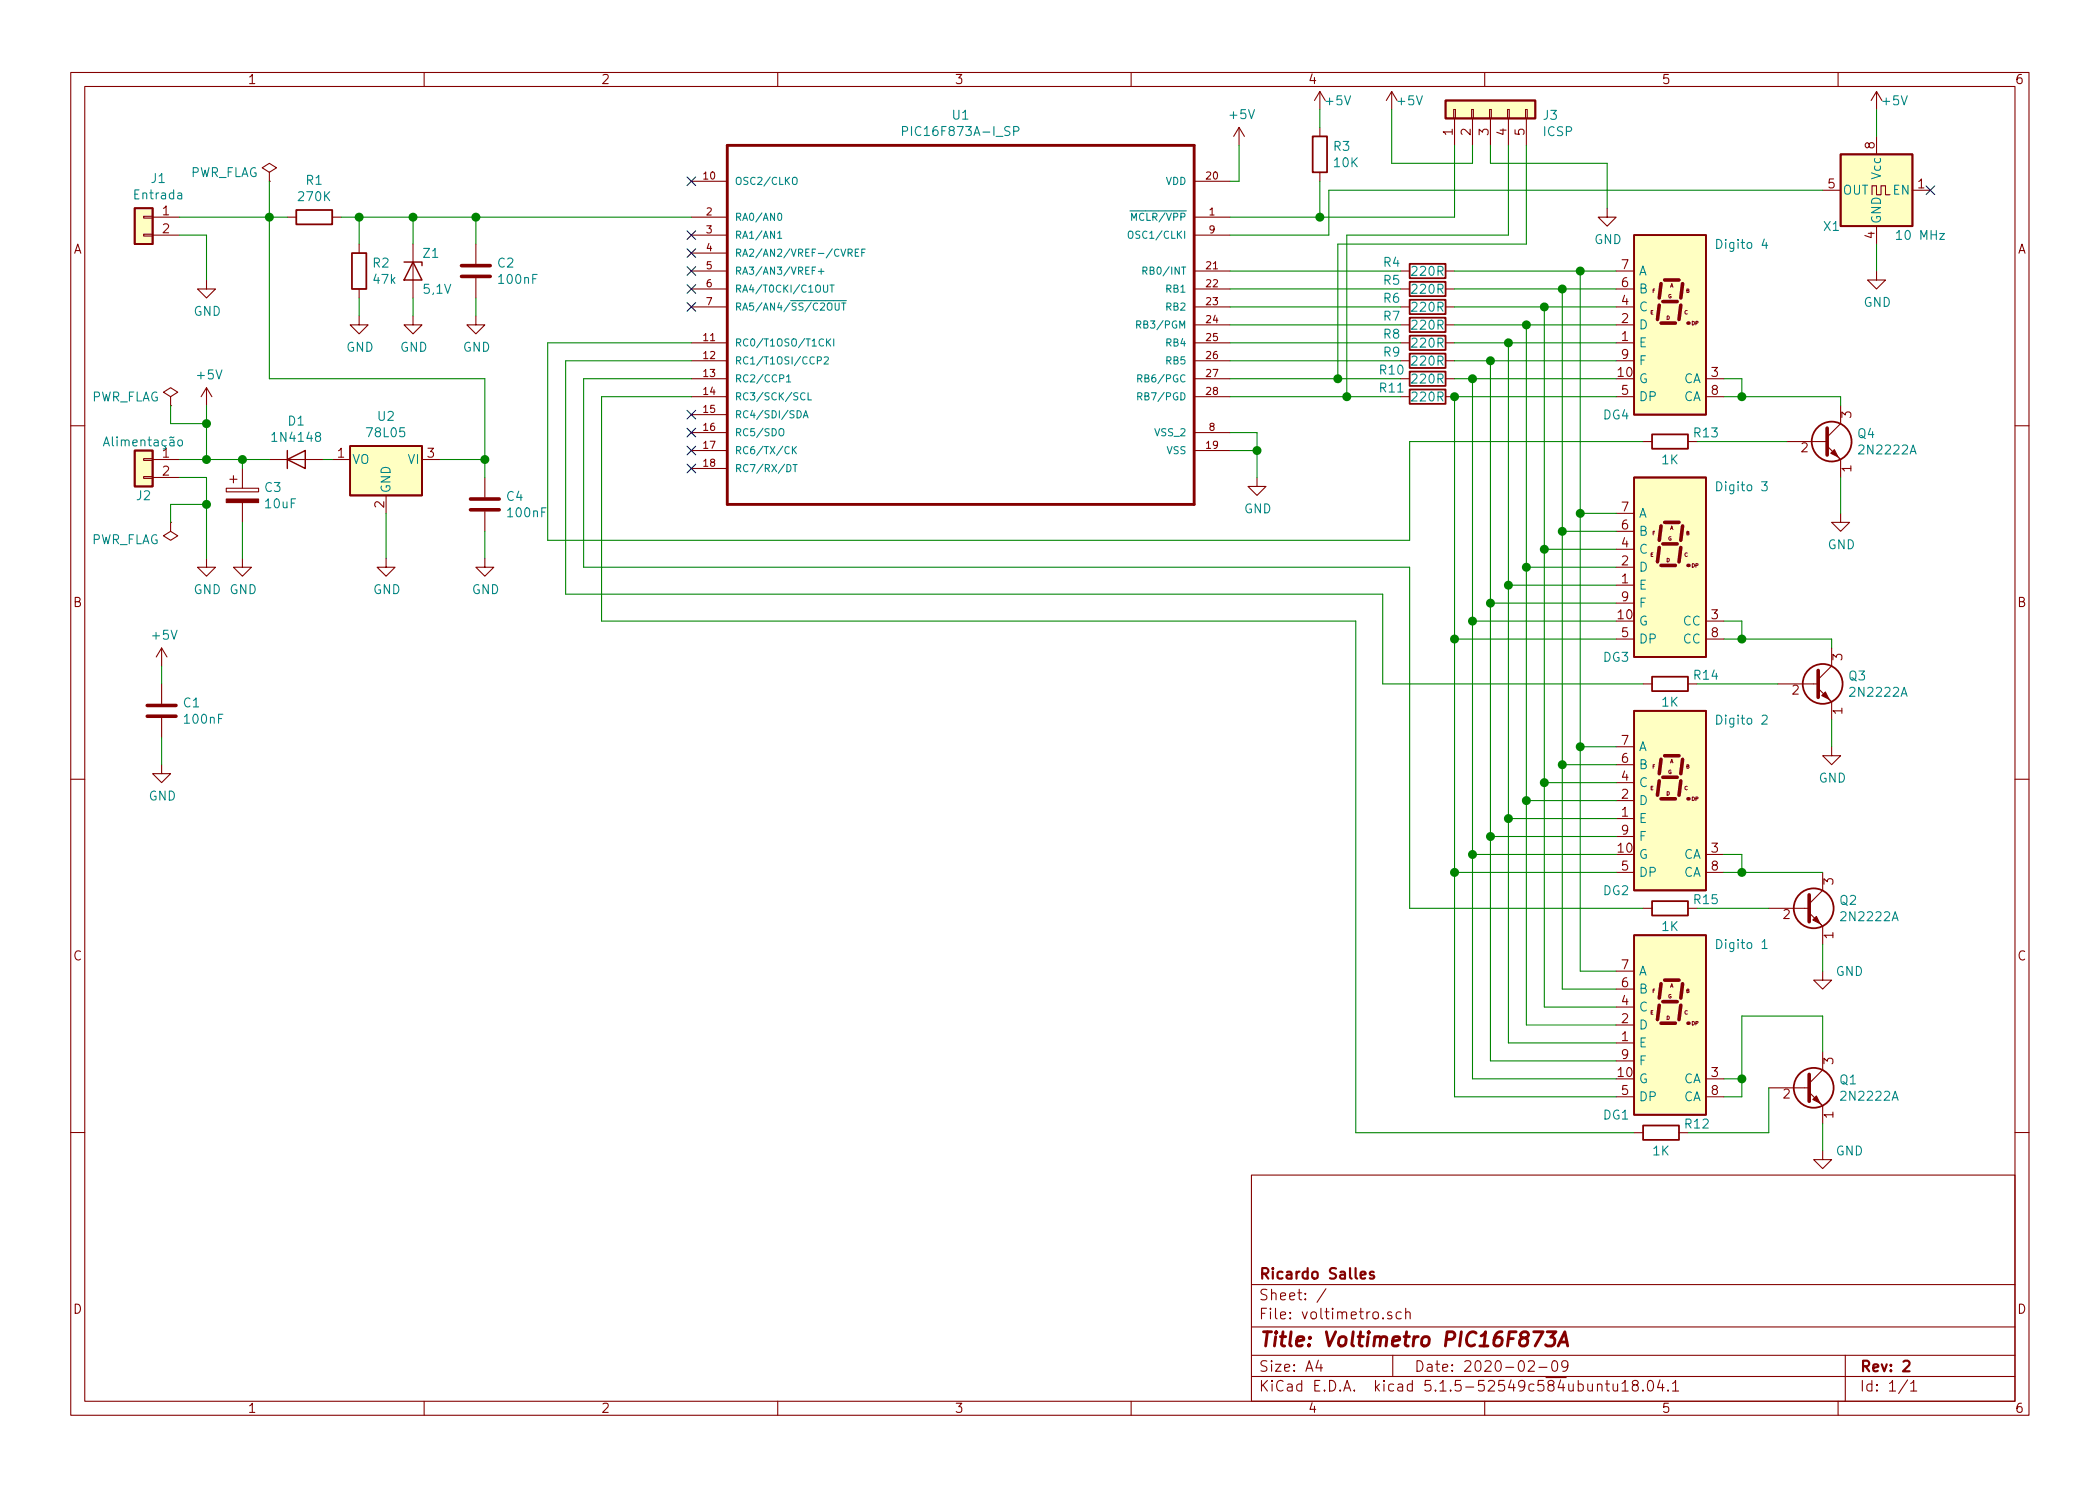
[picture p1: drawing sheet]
EESchema Schematic File Version 4
EELAYER 30 0
EELAYER END
$Descr A4 11693 8268
encoding utf-8
Sheet 1 1
Title "Voltimetro PIC16F873A"
Date "2020-02-09"
Rev "2"
Comp "Ricardo Salles"
Comment1 ""
Comment2 ""
Comment3 ""
Comment4 ""
$EndDescr
$Comp
L Display_Character:KCSA02-105 DG4
U 1 1
P 9300 1800
F 0 "DG4" H 9000 1300 50  0000 C CNN
F 1 "Digito 4" H 9700 2250 50  0000 C CNN
F 2 "voltimetro:7Seg" H 9300 1200 50  0001 C CNN
F 3 "http://www.kingbright.com/attachments/file/psearch/000/00/00/KCSA02-105(Ver.10A).pdf" H 8800 2275 50  0001 L CNN
	1    9300 1800
	1    0    0    -1  
$EndComp
$Comp
L Display_Character:KCSC02-105 DG3
U 1 1
P 9300 3150
F 0 "DG3" H 9000 2650 50  0000 C CNN
F 1 "Digito 3" H 9700 3600 50  0000 C CNN
F 2 "voltimetro:7Seg" H 9300 2550 50  0001 C CNN
F 3 "http://www.kingbright.com/attachments/file/psearch/000/00/00/KCSC02-105(Ver.9A).pdf" H 8800 3625 50  0001 L CNN
	1    9300 3150
	1    0    0    -1  
$EndComp
$Comp
L Display_Character:KCSA02-105 DG2
U 1 1
P 9300 4450
F 0 "DG2" H 9000 3950 50  0000 C CNN
F 1 "Digito 2" H 9700 4900 50  0000 C CNN
F 2 "voltimetro:7Seg" H 9300 3850 50  0001 C CNN
F 3 "http://www.kingbright.com/attachments/file/psearch/000/00/00/KCSA02-105(Ver.10A).pdf" H 8800 4925 50  0001 L CNN
	1    9300 4450
	1    0    0    -1  
$EndComp
$Comp
L Display_Character:KCSA02-105 DG1
U 1 1
P 9300 5700
F 0 "DG1" H 9000 5200 50  0000 C CNN
F 1 "Digito 1" H 9700 6150 50  0000 C CNN
F 2 "voltimetro:7Seg" H 9300 5100 50  0001 C CNN
F 3 "http://www.kingbright.com/attachments/file/psearch/000/00/00/KCSA02-105(Ver.10A).pdf" H 8800 6175 50  0001 L CNN
	1    9300 5700
	1    0    0    -1  
$EndComp
$Comp
L Device:R R4
U 1 1
P 7950 1500
F 0 "R4" V 7900 1300 50  0000 C CNN
F 1 "220R" V 7950 1500 50  0000 C CNN
F 2 "Resistor_THT:R_Axial_DIN0207_L6.3mm_D2.5mm_P10.16mm_Horizontal" V 7880 1500 50  0001 C CNN
F 3 "~" H 7950 1500 50  0001 C CNN
	1    7950 1500
	0    1    1    0   
$EndComp
$Comp
L Device:R R5
U 1 1
P 7950 1600
F 0 "R5" V 7900 1400 50  0000 C CNN
F 1 "220R" V 7950 1600 50  0000 C CNN
F 2 "Resistor_THT:R_Axial_DIN0207_L6.3mm_D2.5mm_P10.16mm_Horizontal" V 7880 1600 50  0001 C CNN
F 3 "~" H 7950 1600 50  0001 C CNN
	1    7950 1600
	0    1    1    0   
$EndComp
$Comp
L Device:R R6
U 1 1
P 7950 1700
F 0 "R6" V 7900 1500 50  0000 C CNN
F 1 "220R" V 7950 1700 50  0000 C CNN
F 2 "Resistor_THT:R_Axial_DIN0207_L6.3mm_D2.5mm_P10.16mm_Horizontal" V 7880 1700 50  0001 C CNN
F 3 "~" H 7950 1700 50  0001 C CNN
	1    7950 1700
	0    1    1    0   
$EndComp
$Comp
L Device:R R7
U 1 1
P 7950 1800
F 0 "R7" V 7900 1600 50  0000 C CNN
F 1 "220R" V 7950 1800 50  0000 C CNN
F 2 "Resistor_THT:R_Axial_DIN0207_L6.3mm_D2.5mm_P10.16mm_Horizontal" V 7880 1800 50  0001 C CNN
F 3 "~" H 7950 1800 50  0001 C CNN
	1    7950 1800
	0    1    1    0   
$EndComp
$Comp
L Device:R R8
U 1 1
P 7950 1900
F 0 "R8" V 7900 1700 50  0000 C CNN
F 1 "220R" V 7950 1900 50  0000 C CNN
F 2 "Resistor_THT:R_Axial_DIN0207_L6.3mm_D2.5mm_P10.16mm_Horizontal" V 7880 1900 50  0001 C CNN
F 3 "~" H 7950 1900 50  0001 C CNN
	1    7950 1900
	0    1    1    0   
$EndComp
$Comp
L Device:R R9
U 1 1
P 7950 2000
F 0 "R9" V 7900 1800 50  0000 C CNN
F 1 "220R" V 7950 2000 50  0000 C CNN
F 2 "Resistor_THT:R_Axial_DIN0207_L6.3mm_D2.5mm_P10.16mm_Horizontal" V 7880 2000 50  0001 C CNN
F 3 "~" H 7950 2000 50  0001 C CNN
	1    7950 2000
	0    1    1    0   
$EndComp
$Comp
L Device:R R10
U 1 1
P 7950 2100
F 0 "R10" V 7900 1900 50  0000 C CNN
F 1 "220R" V 7950 2100 50  0000 C CNN
F 2 "Resistor_THT:R_Axial_DIN0207_L6.3mm_D2.5mm_P10.16mm_Horizontal" V 7880 2100 50  0001 C CNN
F 3 "~" H 7950 2100 50  0001 C CNN
	1    7950 2100
	0    1    1    0   
$EndComp
$Comp
L Device:R R11
U 1 1
P 7950 2200
F 0 "R11" V 7900 2000 50  0000 C CNN
F 1 "220R" V 7950 2200 50  0000 C CNN
F 2 "Resistor_THT:R_Axial_DIN0207_L6.3mm_D2.5mm_P10.16mm_Horizontal" V 7880 2200 50  0001 C CNN
F 3 "~" H 7950 2200 50  0001 C CNN
	1    7950 2200
	0    1    1    0   
$EndComp
Wire Wire Line
	8100 1500 8800 1500
Wire Wire Line
	8100 1600 8700 1600
Wire Wire Line
	8100 1700 8600 1700
Wire Wire Line
	8100 1800 8500 1800
Wire Wire Line
	8100 1900 8400 1900
Wire Wire Line
	8100 2000 8300 2000
Wire Wire Line
	8100 2100 8200 2100
Wire Wire Line
	8100 2200 9000 2200
Wire Wire Line
	9000 2850 8800 2850
Wire Wire Line
	8800 2850 8800 1500
Connection ~ 8800 1500
Wire Wire Line
	8800 1500 9000 1500
Wire Wire Line
	9000 2950 8700 2950
Wire Wire Line
	8700 2950 8700 1600
Connection ~ 8700 1600
Wire Wire Line
	8700 1600 9000 1600
Wire Wire Line
	9000 3050 8600 3050
Wire Wire Line
	8600 3050 8600 1700
Connection ~ 8600 1700
Wire Wire Line
	8600 1700 9000 1700
Wire Wire Line
	9000 3150 8500 3150
Wire Wire Line
	8500 3150 8500 1800
Connection ~ 8500 1800
Wire Wire Line
	8500 1800 9000 1800
Wire Wire Line
	9000 3250 8400 3250
Wire Wire Line
	8400 3250 8400 1900
Connection ~ 8400 1900
Wire Wire Line
	8400 1900 9000 1900
Wire Wire Line
	9000 3350 8300 3350
Wire Wire Line
	8300 3350 8300 2000
Connection ~ 8300 2000
Wire Wire Line
	8300 2000 9000 2000
Wire Wire Line
	9000 3450 8200 3450
Wire Wire Line
	8200 3450 8200 2100
Connection ~ 8200 2100
Wire Wire Line
	8200 2100 9000 2100
Wire Wire Line
	9000 3550 8100 3550
Wire Wire Line
	8100 3550 8100 2200
Connection ~ 8100 2200
Wire Wire Line
	9000 4150 8800 4150
Wire Wire Line
	8800 4150 8800 2850
Connection ~ 8800 2850
Wire Wire Line
	9000 4250 8700 4250
Wire Wire Line
	8700 4250 8700 2950
Connection ~ 8700 2950
Wire Wire Line
	9000 4350 8600 4350
Wire Wire Line
	8600 4350 8600 3050
Connection ~ 8600 3050
Wire Wire Line
	9000 4450 8500 4450
Wire Wire Line
	8500 4450 8500 3150
Connection ~ 8500 3150
Wire Wire Line
	9000 4550 8400 4550
Wire Wire Line
	8400 4550 8400 3250
Connection ~ 8400 3250
Wire Wire Line
	9000 4650 8300 4650
Wire Wire Line
	8300 4650 8300 3350
Connection ~ 8300 3350
Wire Wire Line
	9000 4750 8200 4750
Wire Wire Line
	8200 4750 8200 3450
Connection ~ 8200 3450
Wire Wire Line
	9000 4850 8100 4850
Wire Wire Line
	8100 4850 8100 3550
Connection ~ 8100 3550
Wire Wire Line
	9000 5400 8800 5400
Wire Wire Line
	8800 5400 8800 4150
Connection ~ 8800 4150
Wire Wire Line
	9000 5500 8700 5500
Wire Wire Line
	8700 5500 8700 4250
Connection ~ 8700 4250
Wire Wire Line
	9000 5600 8600 5600
Wire Wire Line
	8600 5600 8600 4350
Connection ~ 8600 4350
Wire Wire Line
	9000 5700 8500 5700
Wire Wire Line
	8500 5700 8500 4450
Connection ~ 8500 4450
Wire Wire Line
	9000 5800 8400 5800
Wire Wire Line
	8400 5800 8400 4550
Connection ~ 8400 4550
Wire Wire Line
	9000 5900 8300 5900
Wire Wire Line
	8300 5900 8300 4650
Connection ~ 8300 4650
Wire Wire Line
	9000 6000 8200 6000
Wire Wire Line
	8200 6000 8200 4750
Connection ~ 8200 4750
Wire Wire Line
	9000 6100 8100 6100
Wire Wire Line
	8100 6100 8100 4850
Connection ~ 8100 4850
$Comp
L PIC16F873A-I_SP:PIC16F873A-I_SP U1
U 1 1
P 5350 1700
F 0 "U1" H 5350 2770 50  0000 C CNN
F 1 "PIC16F873A-I_SP" H 5350 2679 50  0000 C CNN
F 2 "Package_DIP:DIP-28_W7.62mm_LongPads" H 5350 1700 50  0001 L BNN
F 3 "Microchip" H 5350 1700 50  0001 L BNN
F 4 "PIC16 Series 192 B RAM 7 kB Flash 8-Bit CMOS Microcontroller - SDIP-28" H 5350 1700 50  0001 L BNN "Field4"
F 5 "SPDIP-28 Microchip" H 5350 1700 50  0001 L BNN "Field5"
F 6 "None" H 5350 1700 50  0001 L BNN "Field6"
F 7 "PIC16F873A-I/SP" H 5350 1700 50  0001 L BNN "Field7"
F 8 "Unavailable" H 5350 1700 50  0001 L BNN "Field8"
	1    5350 1700
	-1   0    0    -1  
$EndComp
Wire Wire Line
	6850 1500 7800 1500
Wire Wire Line
	6850 1600 7800 1600
Wire Wire Line
	6850 1700 7800 1700
Wire Wire Line
	6850 1800 7800 1800
Wire Wire Line
	6850 1900 7800 1900
Wire Wire Line
	6850 2000 7800 2000
Wire Wire Line
	6850 2100 7450 2100
Wire Wire Line
	6850 2200 7500 2200
$Comp
L Device:R R3
U 1 1
P 7350 850
F 0 "R3" H 7420 896 50  0000 L CNN
F 1 "10K" H 7420 805 50  0000 L CNN
F 2 "Resistor_THT:R_Axial_DIN0207_L6.3mm_D2.5mm_P10.16mm_Horizontal" V 7280 850 50  0001 C CNN
F 3 "~" H 7350 850 50  0001 C CNN
	1    7350 850 
	1    0    0    -1  
$EndComp
Wire Wire Line
	6850 1200 7350 1200
Wire Wire Line
	7350 1200 7350 1000
$Comp
L Oscillator:CXO_DIP8 X1
U 1 1
P 10450 1050
F 0 "X1" H 10750 850 50  0000 R CNN
F 1 "10 MHz" H 10350 800 50  0000 R CNN
F 2 "Oscillator:Oscillator_DIP-8" H 10900 700 50  0001 C CNN
F 3 "http://cdn-reichelt.de/documents/datenblatt/B400/OSZI.pdf" H 10350 1050 50  0001 C CNN
	1    10450 1050
	-1   0    0    -1  
$EndComp
Wire Wire Line
	10150 1050 7400 1050
Wire Wire Line
	7400 1050 7400 1300
Wire Wire Line
	7400 1300 6850 1300
$Comp
L Transistor_BJT:PN2222A Q4
U 1 1
P 10150 2450
F 0 "Q4" H 10340 2496 50  0000 L CNN
F 1 "2N2222A" H 10340 2405 50  0000 L CNN
F 2 "Package_TO_SOT_THT:TO-92_Wide" H 10350 2375 50  0001 L CIN
F 3 "http://www.fairchildsemi.com/ds/PN/PN2222A.pdf" H 10150 2450 50  0001 L CNN
	1    10150 2450
	1    0    0    -1  
$EndComp
$Comp
L Transistor_BJT:PN2222A Q3
U 1 1
P 10100 3800
F 0 "Q3" H 10290 3846 50  0000 L CNN
F 1 "2N2222A" H 10290 3755 50  0000 L CNN
F 2 "Package_TO_SOT_THT:TO-92_Wide" H 10300 3725 50  0001 L CIN
F 3 "http://www.fairchildsemi.com/ds/PN/PN2222A.pdf" H 10100 3800 50  0001 L CNN
	1    10100 3800
	1    0    0    -1  
$EndComp
$Comp
L Transistor_BJT:PN2222A Q2
U 1 1
P 10050 5050
F 0 "Q2" H 10240 5096 50  0000 L CNN
F 1 "2N2222A" H 10240 5005 50  0000 L CNN
F 2 "Package_TO_SOT_THT:TO-92_Wide" H 10250 4975 50  0001 L CIN
F 3 "http://www.fairchildsemi.com/ds/PN/PN2222A.pdf" H 10050 5050 50  0001 L CNN
	1    10050 5050
	1    0    0    -1  
$EndComp
$Comp
L Transistor_BJT:PN2222A Q1
U 1 1
P 10050 6050
F 0 "Q1" H 10240 6096 50  0000 L CNN
F 1 "2N2222A" H 10240 6005 50  0000 L CNN
F 2 "Package_TO_SOT_THT:TO-92_Wide" H 10250 5975 50  0001 L CIN
F 3 "http://www.fairchildsemi.com/ds/PN/PN2222A.pdf" H 10050 6050 50  0001 L CNN
	1    10050 6050
	1    0    0    -1  
$EndComp
$Comp
L Device:R R13
U 1 1
P 9300 2450
F 0 "R13" V 9250 2650 50  0000 C CNN
F 1 "1K" V 9400 2450 50  0000 C CNN
F 2 "Resistor_THT:R_Axial_DIN0207_L6.3mm_D2.5mm_P10.16mm_Horizontal" V 9230 2450 50  0001 C CNN
F 3 "~" H 9300 2450 50  0001 C CNN
	1    9300 2450
	0    1    1    0   
$EndComp
$Comp
L Device:R R14
U 1 1
P 9300 3800
F 0 "R14" V 9250 4000 50  0000 C CNN
F 1 "1K" V 9400 3800 50  0000 C CNN
F 2 "Resistor_THT:R_Axial_DIN0207_L6.3mm_D2.5mm_P10.16mm_Horizontal" V 9230 3800 50  0001 C CNN
F 3 "~" H 9300 3800 50  0001 C CNN
	1    9300 3800
	0    1    1    0   
$EndComp
$Comp
L Device:R R15
U 1 1
P 9300 5050
F 0 "R15" V 9250 5250 50  0000 C CNN
F 1 "1K" V 9400 5050 50  0000 C CNN
F 2 "Resistor_THT:R_Axial_DIN0207_L6.3mm_D2.5mm_P10.16mm_Horizontal" V 9230 5050 50  0001 C CNN
F 3 "~" H 9300 5050 50  0001 C CNN
	1    9300 5050
	0    1    1    0   
$EndComp
Wire Wire Line
	3850 1900 3050 1900
Wire Wire Line
	3050 1900 3050 3000
Wire Wire Line
	3050 3000 7850 3000
Wire Wire Line
	7850 3000 7850 2450
Wire Wire Line
	3850 2000 3150 2000
Wire Wire Line
	3150 2000 3150 3300
Wire Wire Line
	3850 2100 3250 2100
Wire Wire Line
	3250 2100 3250 3150
Wire Wire Line
	3850 2200 3350 2200
Wire Wire Line
	3350 2200 3350 3450
Wire Wire Line
	9850 6300 9850 6050
Wire Wire Line
	10150 5850 10150 5650
Wire Wire Line
	10150 5650 9700 5650
Wire Wire Line
	9700 5650 9700 6000
Wire Wire Line
	9700 6100 9600 6100
Wire Wire Line
	9600 6000 9700 6000
Connection ~ 9700 6000
Wire Wire Line
	9700 6000 9700 6100
Wire Wire Line
	10150 4850 9700 4850
Wire Wire Line
	9600 4750 9700 4750
Wire Wire Line
	9700 4750 9700 4850
Connection ~ 9700 4850
Wire Wire Line
	9700 4850 9600 4850
Wire Wire Line
	10200 3600 10200 3550
Wire Wire Line
	10200 3550 9700 3550
Wire Wire Line
	9600 3450 9700 3450
Wire Wire Line
	9700 3450 9700 3550
Connection ~ 9700 3550
Wire Wire Line
	9700 3550 9600 3550
Wire Wire Line
	10250 2250 10250 2200
Wire Wire Line
	10250 2200 9700 2200
Wire Wire Line
	9600 2100 9700 2100
Wire Wire Line
	9700 2100 9700 2200
Connection ~ 9700 2200
Wire Wire Line
	9700 2200 9600 2200
$Comp
L power:+5V #PWR07
U 1 1
P 7350 600
F 0 "#PWR07" H 7350 450 50  0001 C CNN
F 1 "+5V" H 7450 650 50  0000 C CNN
F 2 "" H 7350 600 50  0001 C CNN
F 3 "" H 7350 600 50  0001 C CNN
	1    7350 600 
	1    0    0    -1  
$EndComp
$Comp
L power:+5V #PWR05
U 1 1
P 6900 800
F 0 "#PWR05" H 6900 650 50  0001 C CNN
F 1 "+5V" H 6915 973 50  0000 C CNN
F 2 "" H 6900 800 50  0001 C CNN
F 3 "" H 6900 800 50  0001 C CNN
	1    6900 800 
	1    0    0    -1  
$EndComp
$Comp
L power:+5V #PWR012
U 1 1
P 10450 600
F 0 "#PWR012" H 10450 450 50  0001 C CNN
F 1 "+5V" H 10550 650 50  0000 C CNN
F 2 "" H 10450 600 50  0001 C CNN
F 3 "" H 10450 600 50  0001 C CNN
	1    10450 600 
	1    0    0    -1  
$EndComp
$Comp
L power:GND #PWR013
U 1 1
P 10450 1500
F 0 "#PWR013" H 10450 1250 50  0001 C CNN
F 1 "GND" H 10455 1327 50  0000 C CNN
F 2 "" H 10450 1500 50  0001 C CNN
F 3 "" H 10450 1500 50  0001 C CNN
	1    10450 1500
	1    0    0    -1  
$EndComp
$Comp
L power:GND #PWR011
U 1 1
P 10250 2850
F 0 "#PWR011" H 10250 2600 50  0001 C CNN
F 1 "GND" H 10255 2677 50  0000 C CNN
F 2 "" H 10250 2850 50  0001 C CNN
F 3 "" H 10250 2850 50  0001 C CNN
	1    10250 2850
	1    0    0    -1  
$EndComp
$Comp
L power:GND #PWR010
U 1 1
P 10200 4150
F 0 "#PWR010" H 10200 3900 50  0001 C CNN
F 1 "GND" H 10205 3977 50  0000 C CNN
F 2 "" H 10200 4150 50  0001 C CNN
F 3 "" H 10200 4150 50  0001 C CNN
	1    10200 4150
	1    0    0    -1  
$EndComp
$Comp
L power:GND #PWR08
U 1 1
P 10150 5400
F 0 "#PWR08" H 10150 5150 50  0001 C CNN
F 1 "GND" H 10300 5400 50  0000 C CNN
F 2 "" H 10150 5400 50  0001 C CNN
F 3 "" H 10150 5400 50  0001 C CNN
	1    10150 5400
	1    0    0    -1  
$EndComp
$Comp
L power:GND #PWR09
U 1 1
P 10150 6400
F 0 "#PWR09" H 10150 6150 50  0001 C CNN
F 1 "GND" H 10300 6400 50  0000 C CNN
F 2 "" H 10150 6400 50  0001 C CNN
F 3 "" H 10150 6400 50  0001 C CNN
	1    10150 6400
	1    0    0    -1  
$EndComp
Wire Wire Line
	10150 6250 10150 6400
Wire Wire Line
	10150 5250 10150 5400
Wire Wire Line
	10200 4000 10200 4150
Wire Wire Line
	10250 2650 10250 2850
Wire Wire Line
	10450 1350 10450 1500
Wire Wire Line
	10450 600  10450 750 
Wire Wire Line
	7350 600  7350 700 
Wire Wire Line
	6900 800  6900 1000
Wire Wire Line
	6900 1000 6850 1000
Wire Wire Line
	6850 2400 7000 2400
Wire Wire Line
	7000 2400 7000 2500
Wire Wire Line
	6850 2500 7000 2500
$Comp
L Device:R R1
U 1 1
P 1750 1200
F 0 "R1" V 1543 1200 50  0000 C CNN
F 1 "270K" V 1634 1200 50  0000 C CNN
F 2 "Resistor_THT:R_Axial_DIN0207_L6.3mm_D2.5mm_P10.16mm_Horizontal" V 1680 1200 50  0001 C CNN
F 3 "~" H 1750 1200 50  0001 C CNN
	1    1750 1200
	0    1    1    0   
$EndComp
$Comp
L Device:R R2
U 1 1
P 2000 1500
F 0 "R2" H 2070 1546 50  0000 L CNN
F 1 "47k" H 2070 1455 50  0000 L CNN
F 2 "Resistor_THT:R_Axial_DIN0207_L6.3mm_D2.5mm_P10.16mm_Horizontal" V 1930 1500 50  0001 C CNN
F 3 "~" H 2000 1500 50  0001 C CNN
	1    2000 1500
	1    0    0    -1  
$EndComp
$Comp
L Device:R R12
U 1 1
P 9250 6300
F 0 "R12" V 9200 6500 50  0000 C CNN
F 1 "1K" V 9350 6300 50  0000 C CNN
F 2 "Resistor_THT:R_Axial_DIN0207_L6.3mm_D2.5mm_P10.16mm_Horizontal" V 9180 6300 50  0001 C CNN
F 3 "~" H 9250 6300 50  0001 C CNN
	1    9250 6300
	0    1    1    0   
$EndComp
NoConn ~ 10750 1050
NoConn ~ 3850 1000
$Comp
L power:GND #PWR04
U 1 1
P 2000 1750
F 0 "#PWR04" H 2000 1500 50  0001 C CNN
F 1 "GND" H 2005 1577 50  0000 C CNN
F 2 "" H 2000 1750 50  0001 C CNN
F 3 "" H 2000 1750 50  0001 C CNN
	1    2000 1750
	1    0    0    -1  
$EndComp
$Comp
L Connector_Generic:Conn_01x02 J1
U 1 1
P 800 1200
F 0 "J1" H 718 1417 50  0000 C CNN
F 1 "Entrada" H 718 1326 50  0000 C CNN
F 2 "TestPoint:TestPoint_2Pads_Pitch5.08mm_Drill1.3mm" H 800 1200 50  0001 C CNN
F 3 "~" H 800 1200 50  0001 C CNN
	1    800  1200
	-1   0    0    -1  
$EndComp
$Comp
L Connector_Generic:Conn_01x02 J2
U 1 1
P 800 2550
F 0 "J2" H 800 2350 50  0000 C CNN
F 1 "Alimentação" H 800 2650 50  0000 C CNN
F 2 "TestPoint:TestPoint_2Pads_Pitch5.08mm_Drill1.3mm" H 800 2550 50  0001 C CNN
F 3 "~" H 800 2550 50  0001 C CNN
	1    800  2550
	-1   0    0    -1  
$EndComp
$Comp
L power:GND #PWR03
U 1 1
P 1150 3100
F 0 "#PWR03" H 1150 2850 50  0001 C CNN
F 1 "GND" H 1155 2927 50  0000 C CNN
F 2 "" H 1150 3100 50  0001 C CNN
F 3 "" H 1150 3100 50  0001 C CNN
	1    1150 3100
	1    0    0    -1  
$EndComp
$Comp
L power:+5V #PWR02
U 1 1
P 1150 2250
F 0 "#PWR02" H 1150 2100 50  0001 C CNN
F 1 "+5V" H 1165 2423 50  0000 C CNN
F 2 "" H 1150 2250 50  0001 C CNN
F 3 "" H 1150 2250 50  0001 C CNN
	1    1150 2250
	1    0    0    -1  
$EndComp
$Comp
L power:GND #PWR01
U 1 1
P 1150 1550
F 0 "#PWR01" H 1150 1300 50  0001 C CNN
F 1 "GND" H 1155 1377 50  0000 C CNN
F 2 "" H 1150 1550 50  0001 C CNN
F 3 "" H 1150 1550 50  0001 C CNN
	1    1150 1550
	1    0    0    -1  
$EndComp
Wire Wire Line
	1000 1200 1500 1200
Wire Wire Line
	1000 1300 1150 1300
Wire Wire Line
	1150 1300 1150 1550
Wire Wire Line
	1000 2550 1150 2550
Wire Wire Line
	1000 2650 1150 2650
Wire Wire Line
	9450 5050 9850 5050
Wire Wire Line
	7850 5050 7850 3150
Wire Wire Line
	7850 3150 3250 3150
Wire Wire Line
	7850 5050 9150 5050
Wire Wire Line
	9450 3800 9900 3800
Wire Wire Line
	9150 3800 7700 3800
Wire Wire Line
	7700 3800 7700 3300
Wire Wire Line
	7700 3300 3150 3300
Wire Wire Line
	9450 2450 9950 2450
Wire Wire Line
	9150 2450 7850 2450
Wire Wire Line
	9400 6300 9850 6300
Wire Wire Line
	9100 6300 7550 6300
Wire Wire Line
	7550 6300 7550 3450
Wire Wire Line
	7550 3450 3350 3450
$Comp
L power:PWR_FLAG #FLG0101
U 1 1
P 1500 1000
F 0 "#FLG0101" H 1500 1075 50  0001 C CNN
F 1 "PWR_FLAG" H 1250 1050 50  0000 C CNN
F 2 "" H 1500 1000 50  0001 C CNN
F 3 "~" H 1500 1000 50  0001 C CNN
	1    1500 1000
	1    0    0    -1  
$EndComp
NoConn ~ 3850 1300
NoConn ~ 3850 1400
NoConn ~ 3850 1500
NoConn ~ 3850 1600
NoConn ~ 3850 1700
NoConn ~ 3850 2300
NoConn ~ 3850 2400
NoConn ~ 3850 2500
NoConn ~ 3850 2600
$Comp
L power:GND #PWR0102
U 1 1
P 7000 2650
F 0 "#PWR0102" H 7000 2400 50  0001 C CNN
F 1 "GND" H 7005 2477 50  0000 C CNN
F 2 "" H 7000 2650 50  0001 C CNN
F 3 "" H 7000 2650 50  0001 C CNN
	1    7000 2650
	1    0    0    -1  
$EndComp
Wire Wire Line
	7000 2650 7000 2500
Connection ~ 7000 2500
$Comp
L power:PWR_FLAG #FLG0102
U 1 1
P 950 2900
F 0 "#FLG0102" H 950 2975 50  0001 C CNN
F 1 "PWR_FLAG" H 1200 3000 50  0000 C CNN
F 2 "" H 950 2900 50  0001 C CNN
F 3 "~" H 950 2900 50  0001 C CNN
	1    950  2900
	-1   0    0    1   
$EndComp
$Comp
L Connector_Generic:Conn_01x05 J3
U 1 1
P 8300 600
F 0 "J3" V 8264 312 50  0000 R CNN
F 1 "ICSP" V 8173 312 50  0000 R CNN
F 2 "Connector_PinHeader_2.54mm:PinHeader_1x05_P2.54mm_Vertical" H 8300 600 50  0001 C CNN
F 3 "~" H 8300 600 50  0001 C CNN
	1    8300 600 
	0    -1   -1   0   
$EndComp
Wire Wire Line
	8100 800  8100 1200
Wire Wire Line
	8100 1200 7350 1200
Connection ~ 7350 1200
$Comp
L power:+5V #PWR06
U 1 1
P 7750 600
F 0 "#PWR06" H 7750 450 50  0001 C CNN
F 1 "+5V" H 7850 650 50  0000 C CNN
F 2 "" H 7750 600 50  0001 C CNN
F 3 "" H 7750 600 50  0001 C CNN
	1    7750 600 
	1    0    0    -1  
$EndComp
Wire Wire Line
	7750 600  7750 900 
Wire Wire Line
	7750 900  8200 900 
Wire Wire Line
	8200 900  8200 800 
$Comp
L power:GND #PWR014
U 1 1
P 8950 1150
F 0 "#PWR014" H 8950 900 50  0001 C CNN
F 1 "GND" H 8955 977 50  0000 C CNN
F 2 "" H 8950 1150 50  0001 C CNN
F 3 "" H 8950 1150 50  0001 C CNN
	1    8950 1150
	1    0    0    -1  
$EndComp
Wire Wire Line
	8300 800  8300 900 
Wire Wire Line
	8300 900  8950 900 
Wire Wire Line
	8950 900  8950 1150
Wire Wire Line
	8400 800  8400 1300
Wire Wire Line
	8400 1300 7500 1300
Wire Wire Line
	7500 1300 7500 2200
Connection ~ 7500 2200
Wire Wire Line
	7500 2200 7800 2200
Wire Wire Line
	8500 800  8500 1350
Wire Wire Line
	8500 1350 7450 1350
Wire Wire Line
	7450 1350 7450 2100
Connection ~ 7450 2100
Wire Wire Line
	7450 2100 7800 2100
$Comp
L Device:D_Zener Z1
U 1 1
P 2300 1500
F 0 "Z1" V 2200 1550 50  0000 L CNN
F 1 "5,1V" V 2400 1550 50  0000 L CNN
F 2 "Diode_THT:D_DO-35_SOD27_P10.16mm_Horizontal" H 2300 1500 50  0001 C CNN
F 3 "~" H 2300 1500 50  0001 C CNN
	1    2300 1500
	0    1    1    0   
$EndComp
$Comp
L Device:C C2
U 1 1
P 2650 1500
F 0 "C2" H 2765 1546 50  0000 L CNN
F 1 "100nF" H 2765 1455 50  0000 L CNN
F 2 "Capacitor_THT:C_Disc_D5.0mm_W2.5mm_P5.00mm" H 2688 1350 50  0001 C CNN
F 3 "~" H 2650 1500 50  0001 C CNN
	1    2650 1500
	1    0    0    -1  
$EndComp
$Comp
L power:GND #PWR0101
U 1 1
P 2300 1750
F 0 "#PWR0101" H 2300 1500 50  0001 C CNN
F 1 "GND" H 2305 1577 50  0000 C CNN
F 2 "" H 2300 1750 50  0001 C CNN
F 3 "" H 2300 1750 50  0001 C CNN
	1    2300 1750
	1    0    0    -1  
$EndComp
$Comp
L power:GND #PWR0103
U 1 1
P 2650 1750
F 0 "#PWR0103" H 2650 1500 50  0001 C CNN
F 1 "GND" H 2655 1577 50  0000 C CNN
F 2 "" H 2650 1750 50  0001 C CNN
F 3 "" H 2650 1750 50  0001 C CNN
	1    2650 1750
	1    0    0    -1  
$EndComp
Wire Wire Line
	2650 1750 2650 1650
Wire Wire Line
	2300 1750 2300 1650
Wire Wire Line
	1900 1200 2000 1200
Connection ~ 2000 1200
Wire Wire Line
	2000 1200 2300 1200
Connection ~ 2300 1200
Wire Wire Line
	2300 1200 2650 1200
Connection ~ 2650 1200
Wire Wire Line
	2650 1200 3850 1200
$Comp
L Device:C C1
U 1 1
P 900 3950
F 0 "C1" H 1015 3996 50  0000 L CNN
F 1 "100nF" H 1015 3905 50  0000 L CNN
F 2 "Capacitor_THT:C_Disc_D5.0mm_W2.5mm_P5.00mm" H 938 3800 50  0001 C CNN
F 3 "~" H 900 3950 50  0001 C CNN
	1    900  3950
	1    0    0    -1  
$EndComp
$Comp
L power:GND #PWR0104
U 1 1
P 900 4250
F 0 "#PWR0104" H 900 4000 50  0001 C CNN
F 1 "GND" H 905 4077 50  0000 C CNN
F 2 "" H 900 4250 50  0001 C CNN
F 3 "" H 900 4250 50  0001 C CNN
	1    900  4250
	1    0    0    -1  
$EndComp
$Comp
L power:+5V #PWR0105
U 1 1
P 900 3700
F 0 "#PWR0105" H 900 3550 50  0001 C CNN
F 1 "+5V" H 915 3873 50  0000 C CNN
F 2 "" H 900 3700 50  0001 C CNN
F 3 "" H 900 3700 50  0001 C CNN
	1    900  3700
	1    0    0    -1  
$EndComp
Wire Wire Line
	900  3700 900  3800
Wire Wire Line
	900  4100 900  4250
Wire Wire Line
	1150 2650 1150 2800
Wire Wire Line
	950  2900 950  2800
Wire Wire Line
	950  2800 1150 2800
Connection ~ 1150 2800
$Comp
L Regulator_Linear:L78L05_TO92 U2
U 1 1
P 2150 2550
F 0 "U2" H 2150 2792 50  0000 C CNN
F 1 "78L05" H 2150 2701 50  0000 C CNN
F 2 "Package_TO_SOT_THT:TO-92_Wide" H 2150 2775 50  0001 C CIN
F 3 "http://www.st.com/content/ccc/resource/technical/document/datasheet/15/55/e5/aa/23/5b/43/fd/CD00000446.pdf/files/CD00000446.pdf/jcr:content/translations/en.CD00000446.pdf" H 2150 2500 50  0001 C CNN
	1    2150 2550
	-1   0    0    -1  
$EndComp
Wire Wire Line
	2000 1200 2000 1350
Wire Wire Line
	2300 1200 2300 1350
Wire Wire Line
	2650 1200 2650 1350
Wire Wire Line
	2000 1650 2000 1750
Wire Wire Line
	1500 1200 1500 2100
Wire Wire Line
	1500 2100 2700 2100
Connection ~ 1500 1200
Wire Wire Line
	1500 1200 1600 1200
Wire Wire Line
	2700 2550 2450 2550
Wire Wire Line
	2700 2100 2700 2550
$Comp
L power:GND #PWR016
U 1 1
P 2150 3100
F 0 "#PWR016" H 2150 2850 50  0001 C CNN
F 1 "GND" H 2155 2927 50  0000 C CNN
F 2 "" H 2150 3100 50  0001 C CNN
F 3 "" H 2150 3100 50  0001 C CNN
	1    2150 3100
	1    0    0    -1  
$EndComp
$Comp
L Device:CP C3
U 1 1
P 1350 2750
F 0 "C3" H 1468 2796 50  0000 L CNN
F 1 "10uF" H 1468 2705 50  0000 L CNN
F 2 "Capacitor_THT:CP_Radial_D5.0mm_P2.50mm" H 1388 2600 50  0001 C CNN
F 3 "~" H 1350 2750 50  0001 C CNN
	1    1350 2750
	1    0    0    -1  
$EndComp
$Comp
L Device:C C4
U 1 1
P 2700 2800
F 0 "C4" H 2815 2846 50  0000 L CNN
F 1 "100nF" H 2815 2755 50  0000 L CNN
F 2 "Capacitor_THT:C_Disc_D5.0mm_W2.5mm_P5.00mm" H 2738 2650 50  0001 C CNN
F 3 "~" H 2700 2800 50  0001 C CNN
	1    2700 2800
	1    0    0    -1  
$EndComp
$Comp
L power:GND #PWR017
U 1 1
P 2700 3100
F 0 "#PWR017" H 2700 2850 50  0001 C CNN
F 1 "GND" H 2705 2927 50  0000 C CNN
F 2 "" H 2700 3100 50  0001 C CNN
F 3 "" H 2700 3100 50  0001 C CNN
	1    2700 3100
	1    0    0    -1  
$EndComp
$Comp
L power:GND #PWR015
U 1 1
P 1350 3100
F 0 "#PWR015" H 1350 2850 50  0001 C CNN
F 1 "GND" H 1355 2927 50  0000 C CNN
F 2 "" H 1350 3100 50  0001 C CNN
F 3 "" H 1350 3100 50  0001 C CNN
	1    1350 3100
	1    0    0    -1  
$EndComp
Wire Wire Line
	2700 2650 2700 2550
Connection ~ 2700 2550
Wire Wire Line
	2700 2950 2700 3100
Wire Wire Line
	2150 2850 2150 3100
Wire Wire Line
	1500 1200 1500 1000
Wire Wire Line
	1150 2250 1150 2350
$Comp
L Diode:1N4148 D1
U 1 1
P 1650 2550
F 0 "D1" H 1650 2766 50  0000 C CNN
F 1 "1N4148" H 1650 2675 50  0000 C CNN
F 2 "Diode_THT:D_DO-35_SOD27_P10.16mm_Horizontal" H 1650 2375 50  0001 C CNN
F 3 "https://assets.nexperia.com/documents/data-sheet/1N4148_1N4448.pdf" H 1650 2550 50  0001 C CNN
	1    1650 2550
	1    0    0    -1  
$EndComp
Connection ~ 1150 2550
$Comp
L power:PWR_FLAG #FLG01
U 1 1
P 950 2250
F 0 "#FLG01" H 950 2325 50  0001 C CNN
F 1 "PWR_FLAG" H 700 2300 50  0000 C CNN
F 2 "" H 950 2250 50  0001 C CNN
F 3 "~" H 950 2250 50  0001 C CNN
	1    950  2250
	1    0    0    -1  
$EndComp
Wire Wire Line
	950  2250 950  2350
Wire Wire Line
	950  2350 1150 2350
Connection ~ 1150 2350
Wire Wire Line
	1150 2350 1150 2550
Wire Wire Line
	1350 2900 1350 3100
Wire Wire Line
	1150 2800 1150 3100
Wire Wire Line
	1150 2550 1350 2550
Wire Wire Line
	1350 2600 1350 2550
Connection ~ 1350 2550
Wire Wire Line
	1350 2550 1500 2550
Wire Wire Line
	1800 2550 1850 2550
$EndSCHEMATC
